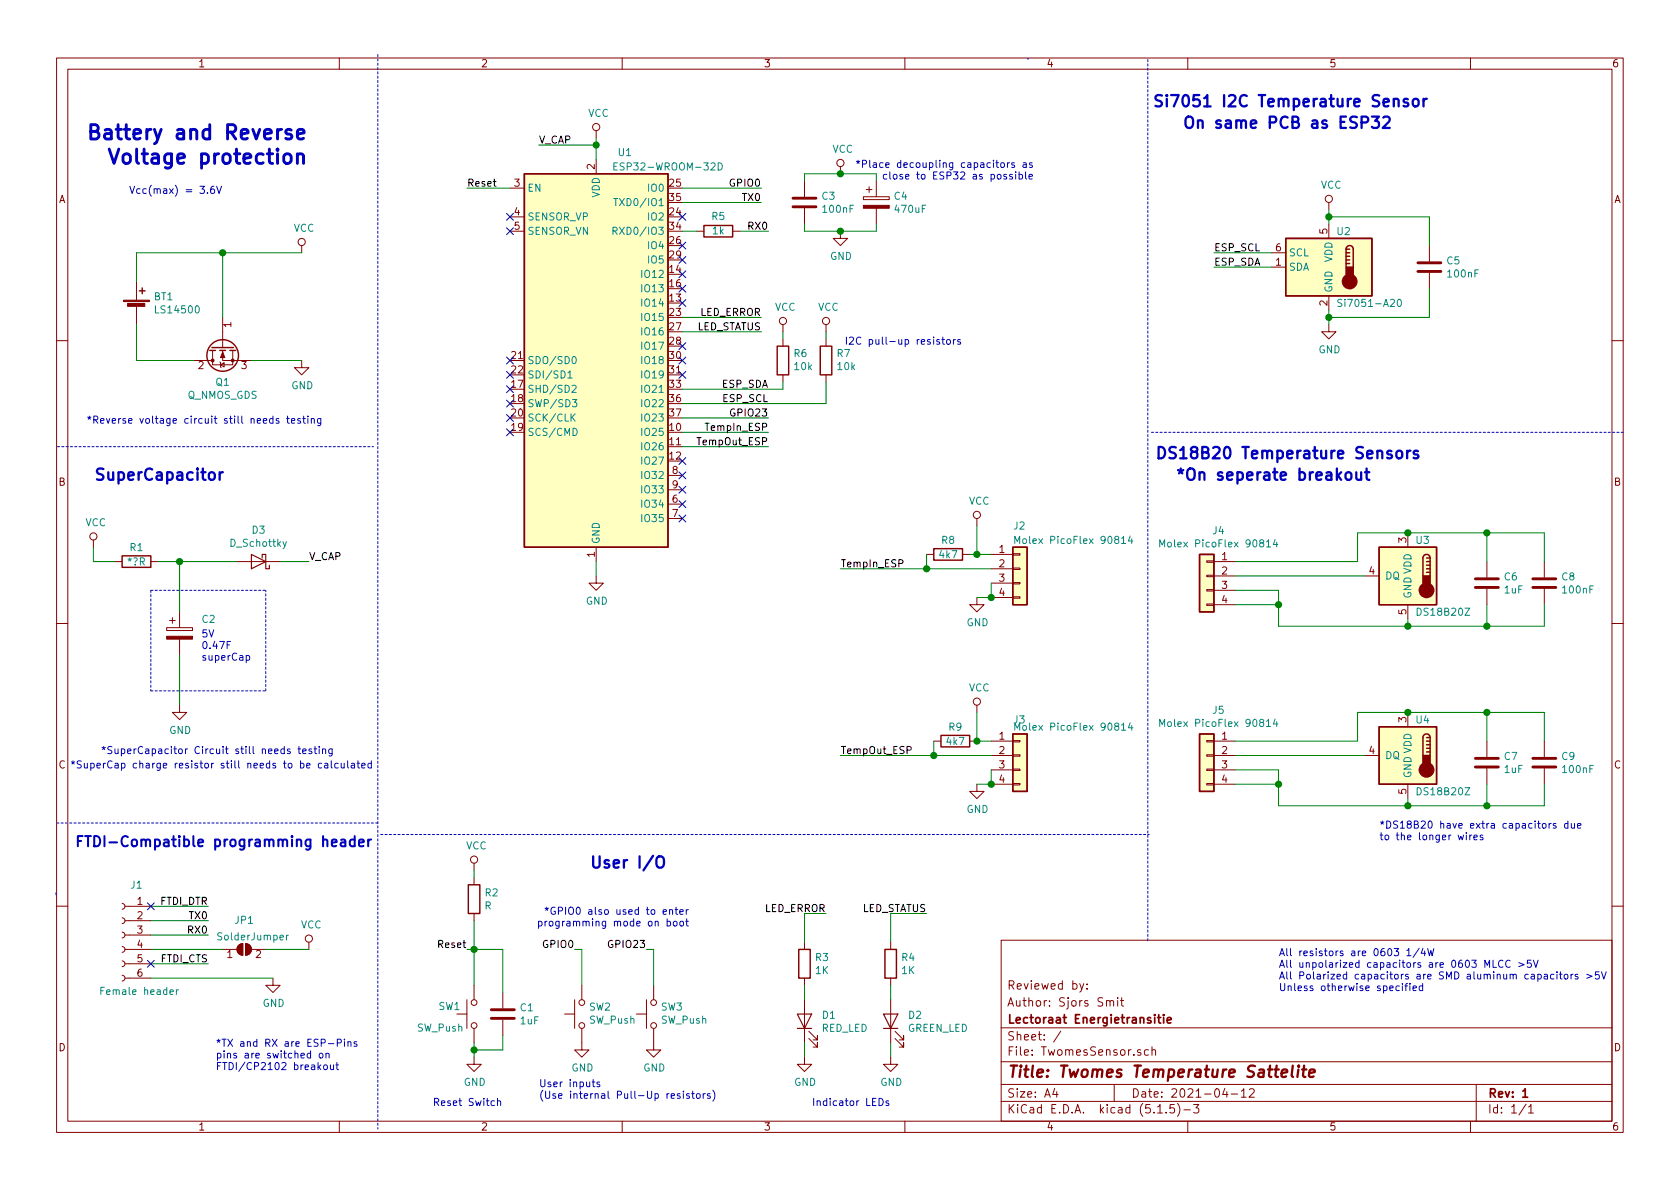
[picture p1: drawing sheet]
EESchema Schematic File Version 4
EELAYER 30 0
EELAYER END
$Descr A4 11693 8268
encoding utf-8
Sheet 1 1
Title "Twomes Temperature Sattelite"
Date "2021-04-12"
Rev "1"
Comp "Lectoraat Energietransitie"
Comment1 "Author: Sjors Smit"
Comment2 "Reviewed by: "
Comment3 ""
Comment4 ""
$EndDescr
$Comp
L RF_Module:ESP32-WROOM-32D U1
U 1 1
P 4150 2500
F 0 "U1" H 4350 3950 50  0000 C CNN
F 1 "ESP32-WROOM-32D" H 4650 3850 50  0000 C CNN
F 2 "RF_Module:ESP32-WROOM-32" H 4150 1000 50  0001 C CNN
F 3 "https://www.espressif.com/sites/default/files/documentation/esp32-wroom-32d_esp32-wroom-32u_datasheet_en.pdf" H 3850 2550 50  0001 C CNN
	1    4150 2500
	1    0    0    -1  
$EndComp
$Comp
L Sensor_Temperature:Si7051-A20 U2
U 1 1
P 9250 1850
F 0 "U2" H 9300 2100 50  0000 L CNN
F 1 "Si7051-A20" H 9300 1600 50  0000 L CNN
F 2 "Package_DFN_QFN:DFN-6-1EP_3x3mm_P1mm_EP1.65x2.55mm" H 9250 1450 50  0001 C CNN
F 3 "https://www.silabs.com/documents/public/data-sheets/Si7050-1-3-4-5-A20.pdf" H 9050 2150 50  0001 C CNN
	1    9250 1850
	1    0    0    -1  
$EndComp
$Comp
L Sensor_Temperature:DS18B20Z U3
U 1 1
P 9800 4000
F 0 "U3" H 9750 4250 50  0000 R CNN
F 1 "DS18B20Z" H 9750 3750 50  0000 R CNN
F 2 "Package_SO:SOIC-8_3.9x4.9mm_P1.27mm" H 8800 3750 50  0001 C CNN
F 3 "http://datasheets.maximintegrated.com/en/ds/DS18B20.pdf" H 9650 4250 50  0001 C CNN
	1    9800 4000
	-1   0    0    -1  
$EndComp
$Comp
L Device:Battery_Cell BT1
U 1 1
P 950 2150
F 0 "BT1" H 1068 2246 50  0000 L CNN
F 1 "LS14500" H 1068 2155 50  0000 L CNN
F 2 "Battery:BatteryHolder_Keystone_2460_1xAA" V 950 2210 50  0001 C CNN
F 3 "~" V 950 2210 50  0001 C CNN
	1    950  2150
	1    0    0    -1  
$EndComp
Wire Notes Line
	2630 370  2630 7850
Wire Notes Line
	7990 6540 7990 400 
Wire Notes Line
	7150 400  7160 400 
$Comp
L Jumper:SolderJumper_2_Open JP1
U 1 1
P 1700 6600
F 0 "JP1" H 1700 6805 50  0000 C CNN
F 1 "SolderJumper" H 1760 6690 50  0000 C CNN
F 2 "" H 1700 6600 50  0001 C CNN
F 3 "~" H 1700 6600 50  0001 C CNN
	1    1700 6600
	1    0    0    -1  
$EndComp
Text Label 1450 6700 2    50   ~ 0
FTDI_CTS
Text Label 1450 6500 2    50   ~ 0
RX0
Text Label 1450 6400 2    50   ~ 0
TX0
Text Label 1450 6300 2    50   ~ 0
FTDI_DTR
$Comp
L power:GND #PWR01
U 1 1
P 1900 6800
F 0 "#PWR01" H 1900 6550 50  0001 C CNN
F 1 "GND" H 1905 6627 50  0000 C CNN
F 2 "" H 1900 6800 50  0001 C CNN
F 3 "" H 1900 6800 50  0001 C CNN
	1    1900 6800
	1    0    0    -1  
$EndComp
Text Notes 2600 5900 2    71   ~ 14
FTDI-Compatible programming header
Wire Notes Line
	2630 5720 390  5720
Wire Notes Line
	390  6220 390  6200
$Comp
L Device:Q_NMOS_GDS Q1
U 1 1
P 1550 2400
F 0 "Q1" V 1799 2400 50  0000 C CNN
F 1 "Q_NMOS_GDS" V 1890 2400 50  0000 C CNN
F 2 "" H 1750 2500 50  0001 C CNN
F 3 "~" H 1550 2400 50  0001 C CNN
	1    1550 2400
	0    -1   1    0   
$EndComp
Wire Wire Line
	950  1750 1550 1750
Connection ~ 1550 1750
Wire Wire Line
	1350 2500 950  2500
Wire Wire Line
	950  1750 950  1950
Wire Wire Line
	950  2250 950  2500
Wire Wire Line
	1750 2500 2100 2500
Wire Wire Line
	1550 1750 2100 1750
$Comp
L power:GND #PWR03
U 1 1
P 2100 2500
F 0 "#PWR03" H 2100 2250 50  0001 C CNN
F 1 "GND" H 2105 2327 50  0000 C CNN
F 2 "" H 2100 2500 50  0001 C CNN
F 3 "" H 2100 2500 50  0001 C CNN
	1    2100 2500
	1    0    0    -1  
$EndComp
$Comp
L power:VCC #PWR04
U 1 1
P 2150 6600
F 0 "#PWR04" H 2150 6450 50  0001 C CNN
F 1 "VCC" H 2167 6773 50  0000 C CNN
F 2 "" H 2150 6600 50  0001 C CNN
F 3 "" H 2150 6600 50  0001 C CNN
	1    2150 6600
	1    0    0    -1  
$EndComp
Wire Wire Line
	1850 6600 2150 6600
Text Notes 2150 1150 2    100  ~ 20
Battery and Reverse\nVoltage protection
Text Notes 1550 1350 2    50   ~ 0
Vcc(max) = 3.6V\n
Wire Wire Line
	4150 1100 4150 1000
$Comp
L power:VCC #PWR07
U 1 1
P 4150 950
F 0 "#PWR07" H 4150 800 50  0001 C CNN
F 1 "VCC" H 4167 1123 50  0000 C CNN
F 2 "" H 4150 950 50  0001 C CNN
F 3 "" H 4150 950 50  0001 C CNN
	1    4150 950 
	1    0    0    -1  
$EndComp
$Comp
L power:GND #PWR08
U 1 1
P 4150 4000
F 0 "#PWR08" H 4150 3750 50  0001 C CNN
F 1 "GND" H 4155 3827 50  0000 C CNN
F 2 "" H 4150 4000 50  0001 C CNN
F 3 "" H 4150 4000 50  0001 C CNN
	1    4150 4000
	1    0    0    -1  
$EndComp
Wire Wire Line
	4150 4000 4150 3900
$Comp
L Switch:SW_Push SW1
U 1 1
P 3300 7050
F 0 "SW1" V 3350 7300 50  0000 R CNN
F 1 "SW_Push" V 3200 7450 50  0000 R CNN
F 2 "" H 3300 7250 50  0001 C CNN
F 3 "~" H 3300 7250 50  0001 C CNN
	1    3300 7050
	0    -1   -1   0   
$EndComp
Wire Wire Line
	3300 7350 3300 7300
Wire Wire Line
	3300 6850 3300 6600
Text Label 3250 6600 2    50   ~ 0
Reset
Text Label 4000 6600 2    50   ~ 0
GPIO0
Wire Wire Line
	3300 6600 3250 6600
Wire Wire Line
	3300 6600 3300 6400
Connection ~ 3300 6600
Wire Wire Line
	4550 6600 4500 6600
Wire Wire Line
	4050 6600 4000 6600
Text Label 4500 6600 2    50   ~ 0
GPIO23
Wire Wire Line
	4550 6850 4550 6600
Wire Wire Line
	4050 6850 4050 6600
$Comp
L Switch:SW_Push SW3
U 1 1
P 4550 7050
F 0 "SW3" V 4596 7002 50  0000 R CNN
F 1 "SW_Push" V 4505 7002 50  0000 R CNN
F 2 "" H 4550 7250 50  0001 C CNN
F 3 "~" H 4550 7250 50  0001 C CNN
	1    4550 7050
	0    -1   -1   0   
$EndComp
$Comp
L Switch:SW_Push SW2
U 1 1
P 4050 7050
F 0 "SW2" V 4096 7002 50  0000 R CNN
F 1 "SW_Push" V 4005 7002 50  0000 R CNN
F 2 "" H 4050 7250 50  0001 C CNN
F 3 "~" H 4050 7250 50  0001 C CNN
	1    4050 7050
	0    -1   -1   0   
$EndComp
$Comp
L Device:R R2
U 1 1
P 3300 6250
F 0 "R2" H 3370 6296 50  0000 L CNN
F 1 "10K" H 3370 6205 50  0000 L CNN
F 2 "" V 3230 6250 50  0001 C CNN
F 3 "~" H 3300 6250 50  0001 C CNN
	1    3300 6250
	1    0    0    -1  
$EndComp
$Comp
L power:VCC #PWR05
U 1 1
P 3300 6050
F 0 "#PWR05" H 3300 5900 50  0001 C CNN
F 1 "VCC" H 3317 6223 50  0000 C CNN
F 2 "" H 3300 6050 50  0001 C CNN
F 3 "" H 3300 6050 50  0001 C CNN
	1    3300 6050
	1    0    0    -1  
$EndComp
Wire Wire Line
	3300 6050 3300 6100
$Comp
L power:GND #PWR06
U 1 1
P 3300 7350
F 0 "#PWR06" H 3300 7100 50  0001 C CNN
F 1 "GND" H 3305 7177 50  0000 C CNN
F 2 "" H 3300 7350 50  0001 C CNN
F 3 "" H 3300 7350 50  0001 C CNN
	1    3300 7350
	1    0    0    -1  
$EndComp
$Comp
L power:GND #PWR09
U 1 1
P 4050 7250
F 0 "#PWR09" H 4050 7000 50  0001 C CNN
F 1 "GND" H 4055 7077 50  0000 C CNN
F 2 "" H 4050 7250 50  0001 C CNN
F 3 "" H 4050 7250 50  0001 C CNN
	1    4050 7250
	1    0    0    -1  
$EndComp
$Comp
L power:GND #PWR010
U 1 1
P 4550 7250
F 0 "#PWR010" H 4550 7000 50  0001 C CNN
F 1 "GND" H 4555 7077 50  0000 C CNN
F 2 "" H 4550 7250 50  0001 C CNN
F 3 "" H 4550 7250 50  0001 C CNN
	1    4550 7250
	1    0    0    -1  
$EndComp
Text Notes 3750 7650 0    50   ~ 0
User inputs\n(Use internal Pull-Up resistors)
Text Notes 3500 7700 2    50   ~ 0
Reset Switch
$Comp
L Device:LED D1
U 1 1
P 5600 7100
F 0 "D1" V 5639 6982 50  0000 R CNN
F 1 "RED_LED" V 5548 6982 50  0000 R CNN
F 2 "" H 5600 7100 50  0001 C CNN
F 3 "~" H 5600 7100 50  0001 C CNN
	1    5600 7100
	0    -1   -1   0   
$EndComp
$Comp
L Device:LED D2
U 1 1
P 6200 7100
F 0 "D2" V 6239 6982 50  0000 R CNN
F 1 "GREEN_LED" V 6148 6982 50  0000 R CNN
F 2 "" H 6200 7100 50  0001 C CNN
F 3 "~" H 6200 7100 50  0001 C CNN
	1    6200 7100
	0    -1   -1   0   
$EndComp
Wire Wire Line
	6200 7250 6200 7350
Wire Wire Line
	5600 7350 5600 7250
Wire Wire Line
	5600 6950 5600 6850
Wire Wire Line
	6200 6850 6200 6950
$Comp
L Device:R R4
U 1 1
P 6200 6700
F 0 "R4" H 6270 6746 50  0000 L CNN
F 1 "1K" H 6270 6655 50  0000 L CNN
F 2 "" V 6130 6700 50  0001 C CNN
F 3 "~" H 6200 6700 50  0001 C CNN
	1    6200 6700
	1    0    0    -1  
$EndComp
$Comp
L Device:R R3
U 1 1
P 5600 6700
F 0 "R3" H 5670 6746 50  0000 L CNN
F 1 "1K" H 5670 6655 50  0000 L CNN
F 2 "" V 5530 6700 50  0001 C CNN
F 3 "~" H 5600 6700 50  0001 C CNN
	1    5600 6700
	1    0    0    -1  
$EndComp
Wire Wire Line
	5600 6550 5600 6350
Wire Wire Line
	6200 6550 6200 6350
Text Label 6450 6350 2    50   ~ 0
LED_STATUS
Text Label 5750 6350 2    50   ~ 0
LED_ERROR
Wire Wire Line
	6200 6350 6450 6350
Wire Wire Line
	5600 6350 5750 6350
$Comp
L power:GND #PWR012
U 1 1
P 6200 7350
F 0 "#PWR012" H 6200 7100 50  0001 C CNN
F 1 "GND" H 6205 7177 50  0000 C CNN
F 2 "" H 6200 7350 50  0001 C CNN
F 3 "" H 6200 7350 50  0001 C CNN
	1    6200 7350
	1    0    0    -1  
$EndComp
$Comp
L power:GND #PWR011
U 1 1
P 5600 7350
F 0 "#PWR011" H 5600 7100 50  0001 C CNN
F 1 "GND" H 5605 7177 50  0000 C CNN
F 2 "" H 5600 7350 50  0001 C CNN
F 3 "" H 5600 7350 50  0001 C CNN
	1    5600 7350
	1    0    0    -1  
$EndComp
$Comp
L Device:C C1
U 1 1
P 3500 7050
F 0 "C1" H 3615 7096 50  0000 L CNN
F 1 "1uF" H 3615 7005 50  0000 L CNN
F 2 "" H 3538 6900 50  0001 C CNN
F 3 "~" H 3500 7050 50  0001 C CNN
	1    3500 7050
	1    0    0    -1  
$EndComp
Wire Wire Line
	3500 6900 3500 6600
Wire Wire Line
	3500 6600 3300 6600
Wire Wire Line
	3500 7200 3500 7300
Wire Wire Line
	3500 7300 3300 7300
Connection ~ 3300 7300
Wire Wire Line
	3300 7300 3300 7250
$Comp
L Connector_Generic:Conn_01x04 J2
U 1 1
P 7100 3950
F 0 "J2" H 7050 4250 50  0000 L CNN
F 1 "Molex PicoFlex 90814" H 7050 4150 50  0000 L CNN
F 2 "" H 7100 3950 50  0001 C CNN
F 3 "~" H 7100 3950 50  0001 C CNN
	1    7100 3950
	1    0    0    -1  
$EndComp
$Comp
L Connector_Generic:Conn_01x04 J3
U 1 1
P 7100 5250
F 0 "J3" H 7050 5500 50  0000 L CNN
F 1 "Molex PicoFlex 90814" H 7050 5450 50  0000 L CNN
F 2 "" H 7100 5250 50  0001 C CNN
F 3 "~" H 7100 5250 50  0001 C CNN
	1    7100 5250
	1    0    0    -1  
$EndComp
$Comp
L Connector_Generic:Conn_01x04 J4
U 1 1
P 8400 4000
F 0 "J4" H 8318 4317 50  0000 C CNN
F 1 "Molex PicoFlex 90814" H 8318 4226 50  0000 C CNN
F 2 "" H 8400 4000 50  0001 C CNN
F 3 "~" H 8400 4000 50  0001 C CNN
	1    8400 4000
	-1   0    0    -1  
$EndComp
Wire Notes Line
	11300 3000 8000 3000
Text Notes 9700 900  2    79   ~ 16
On same PCB as ESP32
Text Notes 9950 750  2    79   ~ 16
Si7051 I2C Temperature Sensor
Text Notes 9900 3200 2    79   ~ 16
DS18B20 Temperature Sensors
Text Notes 9550 3350 2    79   ~ 16
*On seperate breakout
Wire Wire Line
	8600 4200 8900 4200
Wire Wire Line
	8900 4200 8900 4350
Wire Wire Line
	8900 4350 9800 4350
Wire Wire Line
	8600 4100 8900 4100
Wire Wire Line
	8900 4100 8900 4200
Connection ~ 8900 4200
Wire Wire Line
	8600 3900 9450 3900
Wire Wire Line
	9450 3700 9800 3700
Wire Wire Line
	8600 4000 9500 4000
Wire Wire Line
	9450 3700 9450 3900
Wire Wire Line
	9800 4350 9800 4300
$Comp
L Sensor_Temperature:DS18B20Z U4
U 1 1
P 9800 5250
F 0 "U4" H 9750 5500 50  0000 R CNN
F 1 "DS18B20Z" H 9750 5000 50  0000 R CNN
F 2 "Package_SO:SOIC-8_3.9x4.9mm_P1.27mm" H 8800 5000 50  0001 C CNN
F 3 "http://datasheets.maximintegrated.com/en/ds/DS18B20.pdf" H 9650 5500 50  0001 C CNN
	1    9800 5250
	-1   0    0    -1  
$EndComp
$Comp
L Connector_Generic:Conn_01x04 J5
U 1 1
P 8400 5250
F 0 "J5" H 8318 5567 50  0000 C CNN
F 1 "Molex PicoFlex 90814" H 8318 5476 50  0000 C CNN
F 2 "" H 8400 5250 50  0001 C CNN
F 3 "~" H 8400 5250 50  0001 C CNN
	1    8400 5250
	-1   0    0    -1  
$EndComp
Wire Wire Line
	8600 5450 8900 5450
Wire Wire Line
	8900 5450 8900 5600
Wire Wire Line
	8900 5600 9800 5600
Wire Wire Line
	8600 5350 8900 5350
Wire Wire Line
	8900 5350 8900 5450
Connection ~ 8900 5450
Wire Wire Line
	8600 5150 9450 5150
Wire Wire Line
	9450 4950 9800 4950
Wire Wire Line
	8600 5250 9500 5250
Wire Wire Line
	9450 4950 9450 5150
Wire Wire Line
	9800 5600 9800 5550
Wire Wire Line
	6900 3850 6800 3850
Wire Wire Line
	6900 4050 6900 4150
Wire Wire Line
	6900 4150 6800 4150
Connection ~ 6900 4150
Wire Wire Line
	6900 5350 6900 5450
Connection ~ 6900 5450
Wire Wire Line
	6900 5150 6800 5150
$Comp
L power:VCC #PWR019
U 1 1
P 6800 3650
F 0 "#PWR019" H 6800 3500 50  0001 C CNN
F 1 "VCC" H 6817 3823 50  0000 C CNN
F 2 "" H 6800 3650 50  0001 C CNN
F 3 "" H 6800 3650 50  0001 C CNN
	1    6800 3650
	1    0    0    -1  
$EndComp
$Comp
L power:VCC #PWR021
U 1 1
P 6800 4950
F 0 "#PWR021" H 6800 4800 50  0001 C CNN
F 1 "VCC" H 6817 5123 50  0000 C CNN
F 2 "" H 6800 4950 50  0001 C CNN
F 3 "" H 6800 4950 50  0001 C CNN
	1    6800 4950
	1    0    0    -1  
$EndComp
$Comp
L power:GND #PWR020
U 1 1
P 6800 4150
F 0 "#PWR020" H 6800 3900 50  0001 C CNN
F 1 "GND" H 6805 3977 50  0000 C CNN
F 2 "" H 6800 4150 50  0001 C CNN
F 3 "" H 6800 4150 50  0001 C CNN
	1    6800 4150
	1    0    0    -1  
$EndComp
$Comp
L power:GND #PWR022
U 1 1
P 6800 5450
F 0 "#PWR022" H 6800 5200 50  0001 C CNN
F 1 "GND" H 6805 5277 50  0000 C CNN
F 2 "" H 6800 5450 50  0001 C CNN
F 3 "" H 6800 5450 50  0001 C CNN
	1    6800 5450
	1    0    0    -1  
$EndComp
Wire Wire Line
	6800 5450 6900 5450
Text Label 5850 3950 0    50   ~ 0
TempIn_ESP
Text Label 5850 5250 0    50   ~ 0
TempOut_ESP
Text Notes 5650 7700 0    50   ~ 0
Indicator LEDs
Wire Notes Line
	2650 5800 8000 5800
Text Notes 4100 6050 0    79   ~ 16
User I/O
Text Notes 600  2950 0    50   ~ 0
*Reverse voltage circuit still needs testing
Wire Notes Line
	400  3100 2600 3100
Text Notes 650  3350 0    79   ~ 16
SuperCapacitor
$Comp
L Device:CP C2
U 1 1
P 1250 4400
F 0 "C2" H 1400 4500 50  0000 L CNN
F 1 "CP" H 1368 4355 50  0001 L CNN
F 2 "" H 1288 4250 50  0001 C CNN
F 3 "~" H 1250 4400 50  0001 C CNN
	1    1250 4400
	1    0    0    -1  
$EndComp
Wire Notes Line
	1050 4100 1050 4800
Wire Notes Line
	1050 4800 1850 4800
Wire Notes Line
	1850 4800 1850 4100
Wire Notes Line
	1050 4100 1850 4100
Text Notes 1400 4600 0    50   ~ 0
5V\n0.47F\nsuperCap
$Comp
L power:VCC #PWR014
U 1 1
P 2100 1750
F 0 "#PWR014" H 2100 1600 50  0001 C CNN
F 1 "VCC" H 2117 1923 50  0000 C CNN
F 2 "" H 2100 1750 50  0001 C CNN
F 3 "" H 2100 1750 50  0001 C CNN
	1    2100 1750
	1    0    0    -1  
$EndComp
$Comp
L power:GND #PWR013
U 1 1
P 1250 4900
F 0 "#PWR013" H 1250 4650 50  0001 C CNN
F 1 "GND" H 1255 4727 50  0000 C CNN
F 2 "" H 1250 4900 50  0001 C CNN
F 3 "" H 1250 4900 50  0001 C CNN
	1    1250 4900
	1    0    0    -1  
$EndComp
Wire Wire Line
	1250 4550 1250 4900
Wire Wire Line
	1250 3900 1100 3900
Wire Wire Line
	1250 3900 1250 4250
Wire Wire Line
	1250 3900 1650 3900
Connection ~ 1250 3900
$Comp
L Device:R R1
U 1 1
P 950 3900
F 0 "R1" V 850 3900 50  0000 C CNN
F 1 "*?R" V 950 3900 50  0000 C CNN
F 2 "" V 880 3900 50  0001 C CNN
F 3 "~" H 950 3900 50  0001 C CNN
	1    950  3900
	0    1    1    0   
$EndComp
Wire Wire Line
	800  3900 650  3900
Wire Wire Line
	650  3900 650  3800
$Comp
L power:VCC #PWR02
U 1 1
P 650 3800
F 0 "#PWR02" H 650 3650 50  0001 C CNN
F 1 "VCC" H 667 3973 50  0000 C CNN
F 2 "" H 650 3800 50  0001 C CNN
F 3 "" H 650 3800 50  0001 C CNN
	1    650  3800
	1    0    0    -1  
$EndComp
$Comp
L Device:D_Schottky D3
U 1 1
P 1800 3900
F 0 "D3" H 1800 3684 50  0000 C CNN
F 1 "D_Schottky" H 1800 3775 50  0000 C CNN
F 2 "" H 1800 3900 50  0001 C CNN
F 3 "~" H 1800 3900 50  0001 C CNN
	1    1800 3900
	-1   0    0    1   
$EndComp
Wire Wire Line
	1950 3900 2150 3900
Text Label 2150 3900 0    50   ~ 0
V_CAP
Text Notes 700  5250 0    50   ~ 0
*SuperCapacitor Circuit still needs testing
$Comp
L power:VCC #PWR023
U 1 1
P 9250 1450
F 0 "#PWR023" H 9250 1300 50  0001 C CNN
F 1 "VCC" H 9267 1623 50  0000 C CNN
F 2 "" H 9250 1450 50  0001 C CNN
F 3 "" H 9250 1450 50  0001 C CNN
	1    9250 1450
	1    0    0    -1  
$EndComp
Wire Wire Line
	9250 1450 9250 1500
Wire Wire Line
	9250 2150 9250 2200
$Comp
L power:GND #PWR024
U 1 1
P 9250 2250
F 0 "#PWR024" H 9250 2000 50  0001 C CNN
F 1 "GND" H 9255 2077 50  0000 C CNN
F 2 "" H 9250 2250 50  0001 C CNN
F 3 "" H 9250 2250 50  0001 C CNN
	1    9250 2250
	1    0    0    -1  
$EndComp
Wire Wire Line
	8850 1750 8450 1750
Wire Wire Line
	8450 1850 8850 1850
Text Label 8450 1850 0    50   ~ 0
ESP_SDA
Text Label 8450 1750 0    50   ~ 0
ESP_SCL
Wire Wire Line
	9250 1500 9950 1500
Connection ~ 9250 1500
Wire Wire Line
	9250 1500 9250 1550
Wire Wire Line
	9250 2200 9950 2200
Connection ~ 9250 2200
Wire Wire Line
	9250 2200 9250 2250
$Comp
L Device:C C5
U 1 1
P 9950 1850
F 0 "C5" H 10065 1896 50  0000 L CNN
F 1 "100nF" H 10065 1805 50  0000 L CNN
F 2 "" H 9988 1700 50  0001 C CNN
F 3 "~" H 9950 1850 50  0001 C CNN
	1    9950 1850
	1    0    0    -1  
$EndComp
Wire Wire Line
	9950 2000 9950 2200
Wire Wire Line
	9950 1700 9950 1500
Wire Wire Line
	9800 3700 10350 3700
Connection ~ 9800 3700
Wire Wire Line
	9800 4350 10350 4350
Connection ~ 9800 4350
Wire Wire Line
	9800 4950 10350 4950
Connection ~ 9800 4950
Wire Wire Line
	9800 5600 10350 5600
Connection ~ 9800 5600
$Comp
L Device:C C7
U 1 1
P 10350 5300
F 0 "C7" H 10465 5346 50  0000 L CNN
F 1 "1uF" H 10465 5255 50  0000 L CNN
F 2 "" H 10388 5150 50  0001 C CNN
F 3 "~" H 10350 5300 50  0001 C CNN
	1    10350 5300
	1    0    0    -1  
$EndComp
$Comp
L Device:C C9
U 1 1
P 10750 5300
F 0 "C9" H 10865 5346 50  0000 L CNN
F 1 "100nF" H 10865 5255 50  0000 L CNN
F 2 "" H 10788 5150 50  0001 C CNN
F 3 "~" H 10750 5300 50  0001 C CNN
	1    10750 5300
	1    0    0    -1  
$EndComp
$Comp
L Device:C C6
U 1 1
P 10350 4050
F 0 "C6" H 10465 4096 50  0000 L CNN
F 1 "1uF" H 10465 4005 50  0000 L CNN
F 2 "" H 10388 3900 50  0001 C CNN
F 3 "~" H 10350 4050 50  0001 C CNN
	1    10350 4050
	1    0    0    -1  
$EndComp
$Comp
L Device:C C8
U 1 1
P 10750 4050
F 0 "C8" H 10865 4096 50  0000 L CNN
F 1 "100nF" H 10865 4005 50  0000 L CNN
F 2 "" H 10788 3900 50  0001 C CNN
F 3 "~" H 10750 4050 50  0001 C CNN
	1    10750 4050
	1    0    0    -1  
$EndComp
Wire Wire Line
	10350 4200 10350 4350
Connection ~ 10350 4350
Wire Wire Line
	10350 3900 10350 3700
Connection ~ 10350 3700
Wire Wire Line
	10350 3700 10750 3700
Wire Wire Line
	10350 4350 10750 4350
Wire Wire Line
	10750 4200 10750 4350
Wire Wire Line
	10750 3700 10750 3900
Wire Wire Line
	10750 4950 10750 5150
Wire Wire Line
	10750 5450 10750 5600
Wire Wire Line
	10350 5600 10350 5450
Connection ~ 10350 5600
Wire Wire Line
	10350 5600 10750 5600
Wire Wire Line
	10350 5150 10350 4950
Connection ~ 10350 4950
Wire Wire Line
	10350 4950 10750 4950
Text Notes 9600 5850 0    50   ~ 0
*DS18B20 have extra capacitors due\nto the longer wires
Text Notes 8850 6900 0    50   ~ 0
All resistors are 0603 1/4W\nAll unpolarized capacitors are 0603 MLCC >5V\nAll Polarized capacitors are SMD aluminium capacitors >5V\nUnless otherwise specified
Wire Wire Line
	3550 1300 3250 1300
Text Label 3250 1300 0    50   ~ 0
Reset
Wire Wire Line
	5850 3950 6450 3950
$Comp
L Device:R R8
U 1 1
P 6600 3850
F 0 "R8" V 6500 3850 50  0000 C CNN
F 1 "4k7" V 6600 3850 50  0000 C CNN
F 2 "" V 6530 3850 50  0001 C CNN
F 3 "~" H 6600 3850 50  0001 C CNN
	1    6600 3850
	0    1    1    0   
$EndComp
Wire Wire Line
	6800 3850 6750 3850
Connection ~ 6800 3850
Wire Wire Line
	6450 3850 6450 3950
Connection ~ 6450 3950
Wire Wire Line
	6450 3950 6900 3950
Wire Wire Line
	6800 3650 6800 3850
Wire Wire Line
	6800 4950 6800 5150
$Comp
L Device:R R9
U 1 1
P 6650 5150
F 0 "R9" V 6550 5150 50  0000 C CNN
F 1 "4k7" V 6650 5150 50  0000 C CNN
F 2 "" V 6580 5150 50  0001 C CNN
F 3 "~" H 6650 5150 50  0001 C CNN
	1    6650 5150
	0    1    1    0   
$EndComp
Connection ~ 6800 5150
Wire Wire Line
	6500 5150 6500 5250
Connection ~ 6500 5250
Wire Wire Line
	6500 5250 6900 5250
Wire Wire Line
	5850 5250 6500 5250
Text Label 5300 1300 2    50   ~ 0
GPIO0
Text Label 5300 1400 2    50   ~ 0
TX0
Text Label 5350 1600 2    50   ~ 0
RX0
Text Label 5350 2700 2    50   ~ 0
ESP_SDA
Text Label 5350 2800 2    50   ~ 0
ESP_SCL
Text Label 5350 2900 2    50   ~ 0
GPIO23
Text Label 5350 3000 2    50   ~ 0
TempIn_ESP
Text Label 5350 3100 2    50   ~ 0
TempOut_ESP
Wire Wire Line
	4750 3100 5350 3100
Wire Wire Line
	4750 3000 5350 3000
Wire Wire Line
	4750 2900 5350 2900
Wire Wire Line
	4750 1400 5300 1400
Wire Wire Line
	4750 1300 5300 1300
Text Notes 1300 7400 0    50   ~ 0
*TX and RX are ESP-Pins\npins are switched on \nFTDI/CP2102 breakout
Text Notes 4800 6450 2    50   ~ 0
*GPIO0 also used to enter\nprogramming mode on boot
$Comp
L power:VCC #PWR015
U 1 1
P 5450 2300
F 0 "#PWR015" H 5450 2150 50  0001 C CNN
F 1 "VCC" H 5467 2473 50  0000 C CNN
F 2 "" H 5450 2300 50  0001 C CNN
F 3 "" H 5450 2300 50  0001 C CNN
	1    5450 2300
	1    0    0    -1  
$EndComp
$Comp
L power:VCC #PWR016
U 1 1
P 5750 2300
F 0 "#PWR016" H 5750 2150 50  0001 C CNN
F 1 "VCC" H 5767 2473 50  0000 C CNN
F 2 "" H 5750 2300 50  0001 C CNN
F 3 "" H 5750 2300 50  0001 C CNN
	1    5750 2300
	1    0    0    -1  
$EndComp
$Comp
L Device:R R6
U 1 1
P 5450 2500
F 0 "R6" H 5380 2454 50  0000 R CNN
F 1 "10k" H 5380 2545 50  0000 R CNN
F 2 "" V 5380 2500 50  0001 C CNN
F 3 "~" H 5450 2500 50  0001 C CNN
	1    5450 2500
	-1   0    0    1   
$EndComp
$Comp
L Device:R R7
U 1 1
P 5750 2500
F 0 "R7" H 5680 2454 50  0000 R CNN
F 1 "10k" H 5680 2545 50  0000 R CNN
F 2 "" V 5680 2500 50  0001 C CNN
F 3 "~" H 5750 2500 50  0001 C CNN
	1    5750 2500
	-1   0    0    1   
$EndComp
Wire Wire Line
	5450 2700 5450 2650
Wire Wire Line
	4750 2700 5450 2700
Wire Wire Line
	5750 2800 5750 2650
Wire Wire Line
	4750 2800 5750 2800
Text Notes 6700 2400 2    50   ~ 0
I2C pull-up resistors
Wire Wire Line
	5750 2300 5750 2350
Wire Wire Line
	5450 2300 5450 2350
$Comp
L Device:R R5
U 1 1
P 5000 1600
F 0 "R5" V 5100 1600 50  0000 C CNN
F 1 "1k" V 5000 1600 50  0000 C CNN
F 2 "" V 4930 1600 50  0001 C CNN
F 3 "~" H 5000 1600 50  0001 C CNN
	1    5000 1600
	0    -1   -1   0   
$EndComp
Wire Wire Line
	5350 1600 5150 1600
Wire Wire Line
	4850 1600 4750 1600
Text Notes 2600 5350 2    50   ~ 0
*SuperCap charge resistor still needs to be calculated
$Comp
L Device:C C3
U 1 1
P 5600 1400
F 0 "C3" H 5715 1446 50  0000 L CNN
F 1 "100nF" H 5715 1355 50  0000 L CNN
F 2 "" H 5638 1250 50  0001 C CNN
F 3 "~" H 5600 1400 50  0001 C CNN
	1    5600 1400
	1    0    0    -1  
$EndComp
$Comp
L Device:CP C4
U 1 1
P 6100 1400
F 0 "C4" H 6218 1446 50  0000 L CNN
F 1 "470uF" H 6218 1355 50  0000 L CNN
F 2 "" H 6138 1250 50  0001 C CNN
F 3 "~" H 6100 1400 50  0001 C CNN
	1    6100 1400
	1    0    0    -1  
$EndComp
Wire Wire Line
	5600 1250 5600 1200
Wire Wire Line
	5600 1200 5850 1200
Wire Wire Line
	6100 1200 6100 1250
Wire Wire Line
	6100 1550 6100 1600
Wire Wire Line
	5600 1600 5600 1550
$Comp
L power:GND #PWR018
U 1 1
P 5850 1600
F 0 "#PWR018" H 5850 1350 50  0001 C CNN
F 1 "GND" H 5855 1427 50  0000 C CNN
F 2 "" H 5850 1600 50  0001 C CNN
F 3 "" H 5850 1600 50  0001 C CNN
	1    5850 1600
	1    0    0    -1  
$EndComp
Wire Wire Line
	5850 1600 5600 1600
$Comp
L power:VCC #PWR017
U 1 1
P 5850 1200
F 0 "#PWR017" H 5850 1050 50  0001 C CNN
F 1 "VCC" H 5867 1373 50  0000 C CNN
F 2 "" H 5850 1200 50  0001 C CNN
F 3 "" H 5850 1200 50  0001 C CNN
	1    5850 1200
	1    0    0    -1  
$EndComp
Connection ~ 5850 1200
Wire Wire Line
	5850 1600 6100 1600
Connection ~ 5850 1600
Wire Wire Line
	5850 1200 6100 1200
Text Notes 7200 1250 2    50   ~ 0
*Place decoupling capacitors as\nclose to ESP32 as possible
Wire Wire Line
	1550 1750 1550 2200
Connection ~ 4150 1000
Wire Wire Line
	4150 1000 4150 950 
Text Label 3750 1000 0    50   ~ 0
V_CAP
Wire Wire Line
	3750 1000 4150 1000
NoConn ~ 4750 3600
NoConn ~ 4750 3500
NoConn ~ 4750 3400
NoConn ~ 4750 3200
NoConn ~ 4750 3300
NoConn ~ 4750 2600
NoConn ~ 4750 2500
NoConn ~ 4750 2400
NoConn ~ 4750 2100
NoConn ~ 4750 2000
NoConn ~ 4750 1900
NoConn ~ 4750 1800
NoConn ~ 4750 1700
NoConn ~ 4750 1500
NoConn ~ 3550 1500
NoConn ~ 3550 1600
NoConn ~ 3550 3000
NoConn ~ 3550 2900
NoConn ~ 3550 2800
NoConn ~ 3550 2700
NoConn ~ 3550 2600
NoConn ~ 3550 2500
Text Label 5300 2300 2    50   ~ 0
LED_STATUS
Wire Wire Line
	4750 2300 5300 2300
Wire Wire Line
	4750 2200 5300 2200
Text Label 5300 2200 2    50   ~ 0
LED_ERROR
$Comp
L Connector:Conn_01x06_Female J1
U 1 1
P 850 6500
F 0 "J1" H 750 6850 50  0000 C CNN
F 1 "Female header" H 730 6110 50  0000 C CNN
F 2 "" H 850 6500 50  0001 C CNN
F 3 "~" H 850 6500 50  0001 C CNN
	1    850  6500
	-1   0    0    -1  
$EndComp
Wire Wire Line
	1050 6300 1450 6300
Wire Wire Line
	1450 6400 1050 6400
Wire Wire Line
	1050 6500 1450 6500
Wire Wire Line
	1550 6600 1050 6600
Wire Wire Line
	1050 6700 1450 6700
Wire Wire Line
	1050 6800 1900 6800
NoConn ~ 1050 6700
NoConn ~ 1050 6300
$EndSCHEMATC
